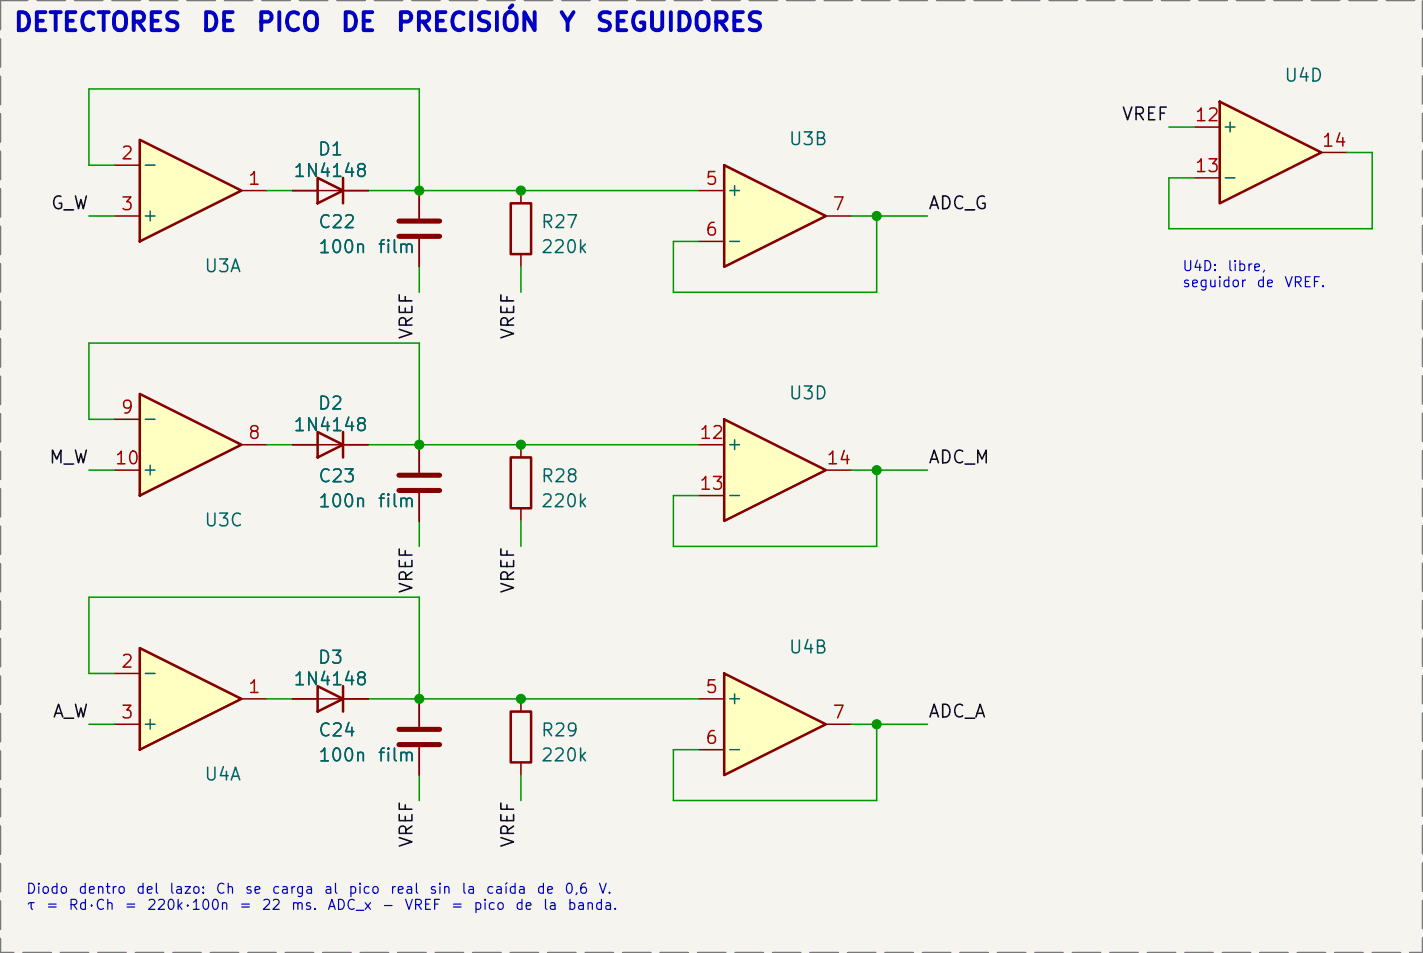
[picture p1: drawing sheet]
<svg xmlns="http://www.w3.org/2000/svg" width="142mm" height="95mm" viewBox="0 0 142 95" stroke-linecap="round" stroke-linejoin="round" font-family="sans-serif">
<path d="M-.1 -.1h142.4v95.4h-142.4z" fill="#f5f4ef" stroke="#f5f4ef" stroke-width=".1"/>
<path d="M31.7 17.8l2.6 1.3-2.6 1.2zM34.3 17.8v2.5M51.1 20.3h2v5.1h-2z" fill="none" stroke="#840000" stroke-width=".25"/>
<path d="M29.2 19.1h7.6M41.9 19.1v2.7M52.1 19.1v1.2M41.9 23.9v2.8M52.1 25.4v1.3" fill="none" stroke="#840000" stroke-width=".15"/>
<path d="M39.9 22.1h4M39.9 23.6h4" fill="none" stroke="#840000" stroke-width=".51"/>
<path d="M14 14l10.1 5.1-10.1 5z" fill="#ffffc2"/>
<path d="M14 14l10.1 5.1-10.1 5zM31.7 43.2l2.6 1.3-2.6 1.2zM34.3 43.2v2.5" fill="none" stroke="#840000" stroke-width=".25"/>
<path d="M11.4 16.5h2.6M24.1 19.1h2.6M11.4 21.6h2.6M29.2 44.5h7.6M41.9 69.9v2.7M41.9 74.7v2.8" fill="none" stroke="#840000" stroke-width=".15"/>
<path d="M39.9 72.9h4M39.9 74.4h4" fill="none" stroke="#840000" stroke-width=".51"/>
<path d="M72.4 16.5l10.1 5.1-10.1 5.1z" fill="#ffffc2"/>
<path d="M72.4 16.5l10.1 5.1-10.1 5.1z" fill="none" stroke="#840000" stroke-width=".25"/>
<path d="M69.8 19.1h2.6M69.8 24.1h2.6M82.5 21.6h2.6" fill="none" stroke="#840000" stroke-width=".15"/>
<path d="M14 64.8l10.1 5.1-10.1 5z" fill="#ffffc2"/>
<path d="M51.1 45.7h2v5.1h-2zM14 64.8l10.1 5.1-10.1 5z" fill="none" stroke="#840000" stroke-width=".25"/>
<path d="M52.1 44.5v1.2M52.1 50.8v1.3M11.4 67.3h2.6M11.4 72.4h2.6M24.1 69.9h2.6" fill="none" stroke="#840000" stroke-width=".15"/>
<path d="M121.9 10.2l10.2 5-10.2 5.1z" fill="#ffffc2"/>
<path d="M121.9 10.2l10.2 5-10.2 5.1z" fill="none" stroke="#840000" stroke-width=".25"/>
<path d="M119.4 12.7h2.5M119.4 17.8h2.5M132.1 15.2h2.5" fill="none" stroke="#840000" stroke-width=".15"/>
<path d="M72.4 41.9l10.1 5.1-10.1 5.1z" fill="#ffffc2"/>
<path d="M72.4 41.9l10.1 5.1-10.1 5.1zM31.7 68.6l2.6 1.3-2.6 1.2zM34.3 68.6v2.5M51.1 71.1h2v5.1h-2z" fill="none" stroke="#840000" stroke-width=".25"/>
<path d="M69.8 44.5h2.6M69.8 49.5h2.6M82.5 47h2.6M29.2 69.9h7.6M52.1 69.9v1.2M52.1 76.2v1.3" fill="none" stroke="#840000" stroke-width=".15"/>
<path d="M72.4 67.3l10.1 5.1-10.1 5.1z" fill="#ffffc2"/>
<path d="M72.4 67.3l10.1 5.1-10.1 5.1z" fill="none" stroke="#840000" stroke-width=".25"/>
<path d="M69.8 69.9h2.6M69.8 74.9h2.6M82.5 72.4h2.6" fill="none" stroke="#840000" stroke-width=".15"/>
<path d="M14 39.4l10.1 5.1-10.1 5z" fill="#ffffc2"/>
<path d="M14 39.4l10.1 5.1-10.1 5z" fill="none" stroke="#840000" stroke-width=".25"/>
<g fill="none" stroke="#840000" stroke-width=".15">
<path d="M29.2 19.1h2.5M34.3 19.1h2.5M41.9 19.1v2.7M41.9 23.9v2.8M11.4 41.9h2.6M11.4 47h2.6M24.1 44.5h2.6M29.2 44.5h2.5M34.3 44.5h2.5M41.9 44.5v2.7M41.9 49.3v2.8M29.2 69.9h2.5"/>
<path d="M34.3 69.9h2.5M41.9 69.9v2.7M41.9 74.7v2.8"/>
</g>
<path d="M39.9 47.5h4M39.9 49h4" fill="none" stroke="#840000" stroke-width=".51"/>
<g fill="none" stroke="#009600" stroke-width=".15">
<path d="M11.4 16.5h-2.5v-7.6h33v10.2M26.7 19.1h2.5M36.8 19.1h33M116.8 12.7h2.6M134.6 15.2h2.6v7.7h-20.4v-5.1h2.6M8.9 21.6h2.5M41.9 26.7v2.5M52.1 26.7v2.5M85.1 21.6h7.6M87.6 21.6v7.6h-20.3v-5.1h2.5M8.9 47h2.5M11.4 41.9h-2.5v-7.6h33v10.2"/>
<path d="M26.7 44.5h2.5M36.8 44.5h33M41.9 52.1v2.5M52.1 52.1v2.5M85.1 47h7.6M87.6 47v7.6h-20.3v-5.1h2.5M8.9 72.4h2.5M11.4 67.3h-2.5v-7.6h33v10.2M26.7 69.9h2.5M36.8 69.9h33M41.9 77.5v2.5M52.1 77.5v2.5"/>
<path d="M85.1 72.4h7.6M87.6 72.4v7.6h-20.3v-5.1h2.5"/>
</g>
<path d="M0 0h142.2v95.3h-142.2z" fill="none" stroke="#787878" stroke-width=".25" stroke-dasharray="2.7 1"/>
<g fill="#009600" stroke="#009600" stroke-width=".1">
<circle cx="41.9" cy="19.1" r=".46"/>
<circle cx="41.9" cy="44.5" r=".46"/>
<circle cx="52.1" cy="44.5" r=".46"/>
<circle cx="87.6" cy="21.6" r=".46"/>
<circle cx="87.6" cy="72.4" r=".46"/>
<circle cx="52.1" cy="69.9" r=".46"/>
<circle cx="52.1" cy="19.1" r=".46"/>
<circle cx="41.9" cy="69.9" r=".46"/>
<circle cx="87.6" cy="47" r=".46"/>
</g>
<g font-size="1.8" fill="#0000c2">
<text x="1.3" y="3.6">DETECTORES</text>
<text x="20" y="3.6">DE</text>
<text x="25.5" y="3.6">PICO</text>
<text x="33.9" y="3.6">DE</text>
<text x="39.5" y="3.6">PRECISIÓN</text>
<text x="55.8" y="3.6">Y</text>
<text x="59.4" y="3.6">SEGUIDORES</text>
</g>
<g font-size="1.3" fill="#006464">
<text x="128.3" y="8.5">U4D</text>
<text x="14.1" y="17.4">-</text>
<text x="31.7" y="15.9">D1</text>
<text x="78.7" y="14.8">U3B</text>
<text x="122" y="13.6">+</text>
<text x="14.1" y="22.5">+</text>
<text x="29.2" y="18">1N4148</text>
<text x="31.7" y="23.1">C22</text>
<text x="54" y="23.1">R27</text>
<text x="72.5" y="19.9">+</text>
<text x="122" y="18.6">-</text>
<text x="20.3" y="27.5">U3A</text>
<text x="31.7" y="25.6">100n</text>
<text x="37.7" y="25.6">film</text>
<text x="54" y="25.6">220k</text>
<text x="72.5" y="25">-</text>
<text x="31.7" y="41.3">D2</text>
<text x="78.7" y="40.2">U3D</text>
<text x="14.1" y="42.8">-</text>
<text x="14.1" y="47.9">+</text>
<text x="29.2" y="43.4">1N4148</text>
<text x="72.5" y="45.3">+</text>
<text x="20.3" y="52.9">U3C</text>
<text x="31.7" y="51">100n</text>
<text x="31.7" y="48.5">C23</text>
<text x="37.7" y="51">film</text>
<text x="54" y="48.5">R28</text>
<text x="54" y="51">220k</text>
<text x="72.5" y="50.4">-</text>
<text x="78.7" y="65.6">U4B</text>
<text x="14.1" y="68.2">-</text>
<text x="29.2" y="68.8">1N4148</text>
<text x="31.7" y="66.7">D3</text>
<text x="72.5" y="70.7">+</text>
<text x="14.1" y="73.3">+</text>
<text x="31.7" y="76.4">100n</text>
<text x="31.7" y="73.9">C24</text>
<text x="37.7" y="76.4">film</text>
<text x="54" y="73.9">R29</text>
<text x="54" y="76.4">220k</text>
<text x="72.5" y="75.8">-</text>
<text x="20.3" y="78.3">U4A</text>
</g>
<g font-size="1.3" fill="#a90000">
<text x="12" y="16.3">2</text>
<text x="119.3" y="12.4">12</text>
<text x="119.3" y="17.5">13</text>
<text x="132" y="15">14</text>
<text x="12" y="21.3">3</text>
<text x="24.7" y="18.8">1</text>
<text x="70.4" y="18.8">5</text>
<text x="70.4" y="23.9">6</text>
<text x="83.1" y="21.3">7</text>
<text x="12" y="41.7">9</text>
<text x="11.4" y="46.7">10</text>
<text x="24.7" y="44.2">8</text>
<text x="69.8" y="44.2">12</text>
<text x="82.5" y="46.7">14</text>
<text x="69.8" y="49.3">13</text>
<text x="12" y="67.1">2</text>
<text x="24.7" y="69.6">1</text>
<text x="70.4" y="69.6">5</text>
<text x="12" y="72.1">3</text>
<text x="70.4" y="74.7">6</text>
<text x="83.1" y="72.1">7</text>
</g>
<g font-size="1.3" fill="#0f0f0f">
<text x="112" y="12.4">VREF</text>
<text x="5" y="21.2">G_W</text>
<text x="92.7" y="21.2">ADC_G</text>
<text x="41.6" y="34" transform="rotate(-90 41.6 34)">VREF</text>
<text x="51.7" y="34" transform="rotate(-90 51.7 34)">VREF</text>
<text x="4.8" y="46.6">M_W</text>
<text x="92.7" y="46.6">ADC_M</text>
<text x="41.6" y="59.4" transform="rotate(-90 41.6 59.4)">VREF</text>
<text x="51.7" y="59.4" transform="rotate(-90 51.7 59.4)">VREF</text>
<text x="5.2" y="72">A_W</text>
<text x="92.7" y="72">ADC_A</text>
<text x="41.6" y="84.8" transform="rotate(-90 41.6 84.8)">VREF</text>
<text x="51.7" y="84.8" transform="rotate(-90 51.7 84.8)">VREF</text>
</g>
<g font-size="1" fill="#0000c2">
<text x="118.1" y="27.4">U4D:</text>
<text x="118.1" y="29">seguidor</text>
<text x="122.6" y="27.4">libre,</text>
<text x="125.5" y="29">de</text>
<text x="128.3" y="29">VREF.</text>
<text x="2.5" y="89.6">Diodo</text>
<text x="7.7" y="89.6">dentro</text>
<text x="13.5" y="89.6">del</text>
<text x="16.8" y="89.6">lazo:</text>
<text x="21.5" y="89.6">Ch</text>
<text x="24.4" y="89.6">se</text>
<text x="27.1" y="89.6">carga</text>
<text x="32.3" y="89.6">al</text>
<text x="34.7" y="89.6">pico</text>
<text x="38.9" y="89.6">real</text>
<text x="42.8" y="89.6">sin</text>
<text x="46" y="89.6">la</text>
<text x="48.5" y="89.6">caída</text>
<text x="53.6" y="89.6">de</text>
<text x="56.3" y="89.6">0,6</text>
<text x="59.7" y="89.6">V.</text>
<text x="2.5" y="91.2">τ</text>
<text x="4.5" y="91.2">=</text>
<text x="6.8" y="91.2">Rd·Ch</text>
<text x="12.4" y="91.2">=</text>
<text x="14.6" y="91.2">220k·100n</text>
<text x="23.8" y="91.2">=</text>
<text x="26.1" y="91.2">22</text>
<text x="29" y="91.2">ms.</text>
<text x="32.6" y="91.2">ADC_x</text>
<text x="38.1" y="91.2">−</text>
<text x="40.4" y="91.2">VREF</text>
<text x="45" y="91.2">=</text>
<text x="47.2" y="91.2">pico</text>
<text x="51.4" y="91.2">de</text>
<text x="54.2" y="91.2">la</text>
<text x="56.6" y="91.2">banda.</text>
</g>
</svg>
